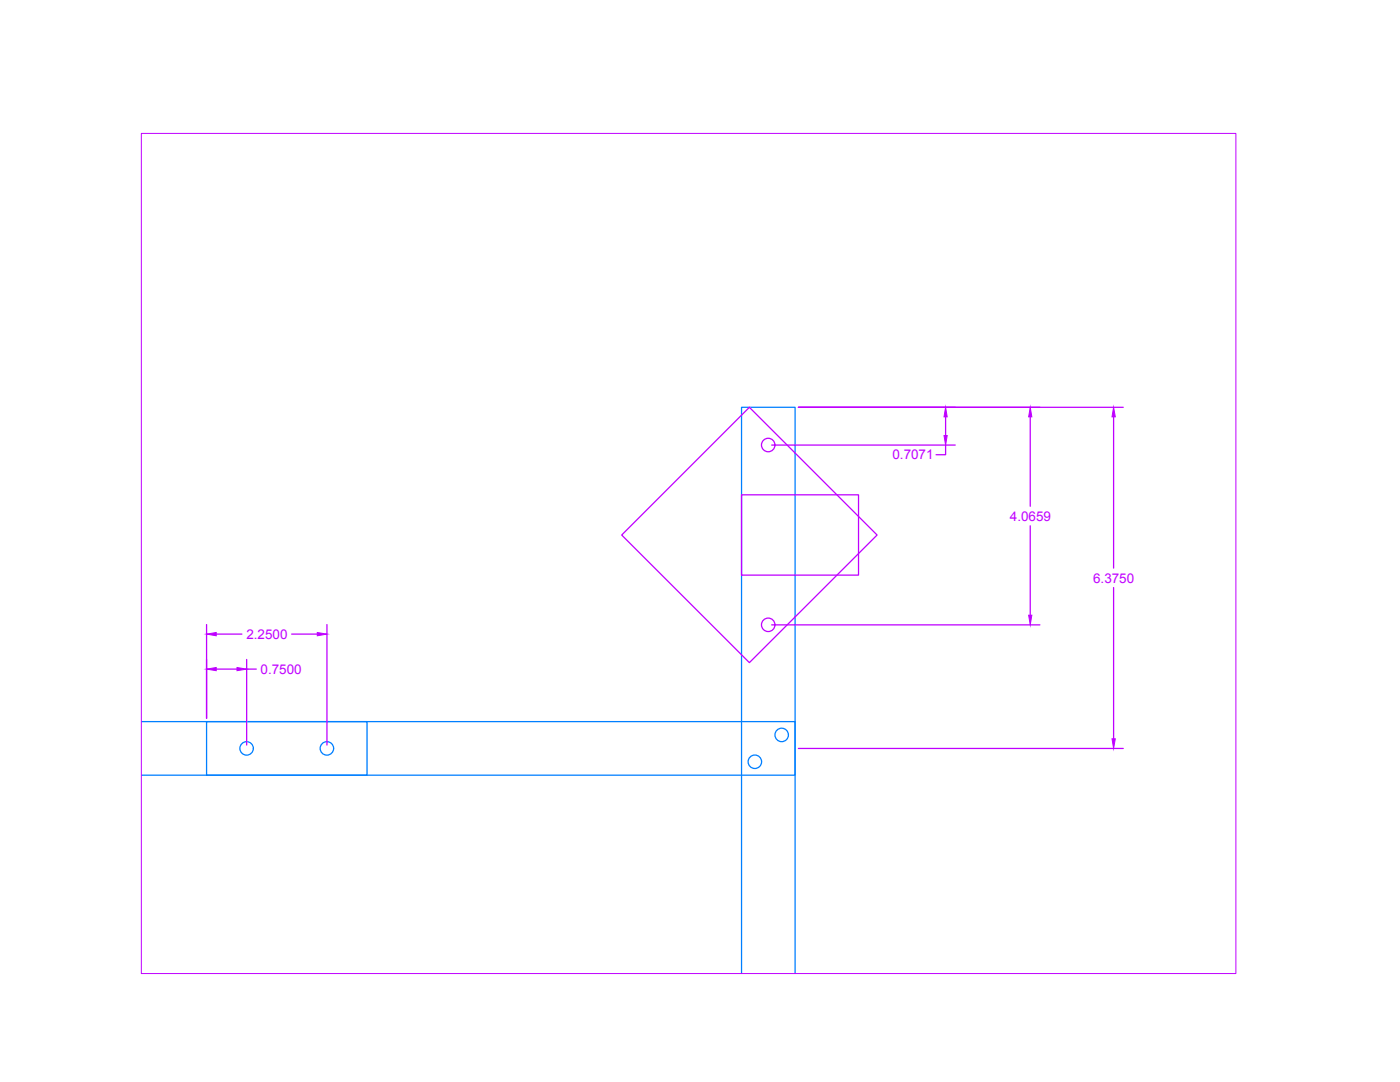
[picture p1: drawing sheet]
<svg xmlns="http://www.w3.org/2000/svg" width="279mm" height="216mm" viewBox="0 0 279 216" stroke-linecap="round" stroke-linejoin="round" font-family="sans-serif">
<!-- layer: chassis -->
<g fill="none" stroke="#007fff" stroke-width=".25">
<path d="M28.2 144h45.1v10.7h-45.1M41.2 144h117.5v10.7h-117.5zM148 194.2v-112.9h10.7v112.9"/>
<circle cx="49.2" cy="149.3" r="1.34"/>
<circle cx="65.2" cy="149.3" r="1.34"/>
<circle cx="150.6" cy="152" r="1.34"/>
<circle cx="156" cy="146.6" r="1.34"/>
</g>
<!-- layer: wheels -->
<g fill="none" stroke="#bf00ff" stroke-width=".25">
<path d="M148 98.7h23.3v16.1h-23.3zM154 88.8h36.6M159.3 81.3h64.9M188.7 88.8v1.9h-1.9M188.7 83.2v3.7M205.6 83.2v17.8M222.2 83.2v30.2M124.1 106.8l25.5-25.5 25.4 25.5-25.4 25.4zM205.6 104.9v17.9M222.2 117.2v30.2M41.2 124.6v18.7M43.2 133.5h4.1"/>
<path d="M43.2 126.5h5.1M49.2 131.6v17.1M49.2 133.5h2M58.2 126.5h5.1M65.2 124.6v24.1M154 124.7h53.5M159.3 149.3h64.9"/>
<circle cx="153.3" cy="88.8" r="1.34"/>
<circle cx="153.3" cy="124.7" r="1.34"/>
</g>
<g fill="#bf00ff" stroke="#bf00ff" stroke-width=".2">
<path d="M188.7 81.3l.3 1.9h-.6z"/>
<path d="M188.4 86.9h.6l-.3 1.9z"/>
<path d="M205.6 81.3l.3 1.9h-.6z"/>
<path d="M205.3 122.8h.6l-.3 1.9z"/>
<path d="M222.2 81.3l.4 1.9h-.7z"/>
<path d="M221.9 147.4h.7l-.4 1.9z"/>
<path d="M41.2 133.5l2-.3v.6z"/>
<path d="M47.3 133.2l1.9 .3-1.9 .3z"/>
<path d="M41.2 126.5l2-.3v.7z"/>
<path d="M63.3 126.2l1.9 .3-1.9 .4z"/>
</g>
<path d="M28.2 26.6h218.4v167.7h-218.4z" fill="none" stroke="#bf00ff" stroke-width=".2"/>
<g font-size="2.7" fill="#bf00ff">
<text x="178.1" y="91.7">0.7071</text>
<text x="201.5" y="103.9">4.0659</text>
<text x="218.2" y="116.2">6.3750</text>
<text x="49.2" y="127.5">2.2500</text>
<text x="52" y="134.5">0.7500</text>
</g>
</svg>
